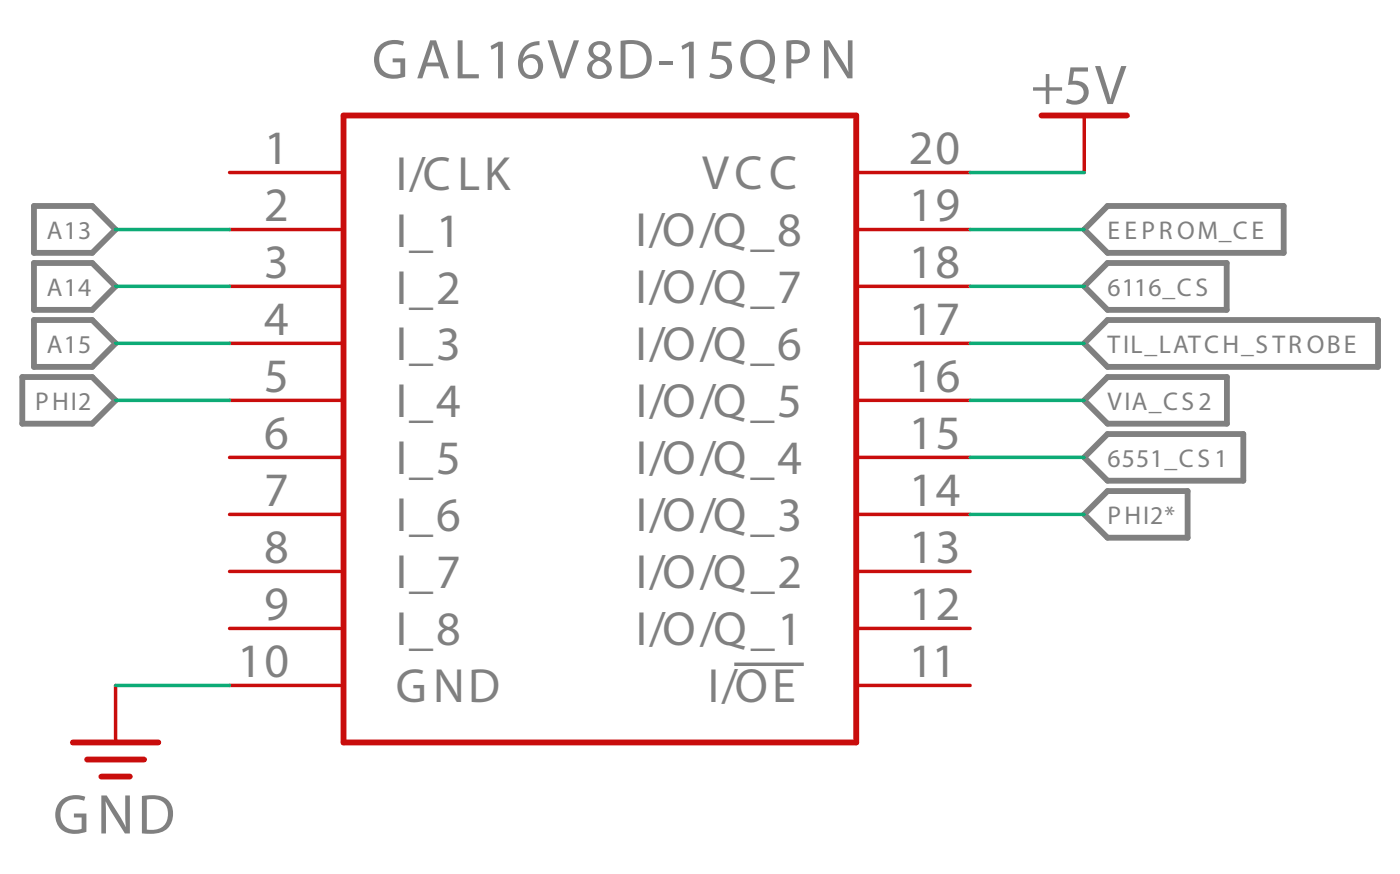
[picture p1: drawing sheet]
<svg xmlns="http://www.w3.org/2000/svg" width="137mm" height="86mm" viewBox="0 0 137 86" stroke-linecap="round" stroke-linejoin="round" font-family="sans-serif">
<!-- layer: Layer 1 -->
<path d="M72 65.1h6.8" fill="none" stroke="#808080" stroke-width=".34"/>
<path d="M2.2 37h6.8l2.3 2.2-2.3 2.3h-6.8zM3.3 20.2h5.7l2.3 2.3-2.3 2.3h-5.7zM3.3 25.8h5.7l2.3 2.3-2.3 2.3h-5.7zM3.3 31.4h5.7l2.3 2.3-2.3 2.3h-5.7zM106.3 28.1l2.3-2.3h11.7v4.6h-11.7zM106.3 33.7l2.3-2.3h26.5v4.6h-26.5zM106.3 39.2l2.3-2.2h11.7v4.5h-11.7zM108.6 20.2h17.3v4.6h-17.3l-2.3-2.3zM106.3 44.8l2.3-2.3h13.3v4.6h-13.3zM106.3 50.4l2.3-2.3h7.8v4.6h-7.8z" fill="none" stroke="#808080" stroke-width=".57"/>
<path d="M33.7 11.3h50.3v61.5h-50.3zM102.1 11.3h8.4M7.1 72.8h8.4M8.5 74.4h5.6M9.9 76.1h2.8" fill="none" stroke="#c90d0c" stroke-width=".57"/>
<g fill="none" stroke="#c90d0c" stroke-width=".34">
<path d="M22.5 16.9h11.2M84 16.9h11.1M106.3 11.3v5.6M22.5 22.5h11.2M22.5 28.1h11.2M22.5 33.7h11.2M22.5 39.2h11.2M84 22.5h11.1M84 28.1h11.1M84 33.7h11.1M84 39.2h11.1M22.5 44.8h11.2"/>
<path d="M22.5 50.4h11.2M22.5 56h11.2M84 44.8h11.1M84 50.4h11.1M84 56h11.1M11.3 67.2v5.6M22.5 61.6h11.2M22.5 67.2h11.2M84 61.6h11.1M84 67.2h11.1"/>
</g>
<path d="M95.1 16.9h11.2M11.3 22.5h11.2M11.3 28.1h11.2M11.3 33.7h11.2M11.3 39.2h11.2M95.1 22.5h11.2M95.1 28.1h11.2M95.1 33.7h11.2M95.1 39.2h11.2M95.1 44.8h11.2M95.1 50.4h11.2M11.3 67.2h11.2" fill="none" stroke="#0dab76" stroke-width=".34"/>
<g font-size="5.5" fill="#808080">
<text x="36.5" y="7.7">GAL16V8D-15QPN</text>
<text x="101.1" y="10.2">+5V</text>
<text x="5.2" y="81.7">GND</text>
</g>
<g font-size="4.7" fill="#808080">
<text x="25.9" y="16.1">1</text>
<text x="89.1" y="16.1">20</text>
<text x="25.9" y="21.7">2</text>
<text x="38.8" y="18.6">I/CLK</text>
<text x="68.8" y="18.6">VCC</text>
<text x="89.1" y="21.7">19</text>
<text x="25.9" y="27.3">3</text>
<text x="38.8" y="24.2">I_1</text>
<text x="38.8" y="29.7">I_2</text>
<text x="62.3" y="24.1">I/O/Q_8</text>
<text x="62.3" y="29.7">I/O/Q_7</text>
<text x="89.1" y="27.3">18</text>
<text x="25.9" y="32.9">4</text>
<text x="38.8" y="35.3">I_3</text>
<text x="62.3" y="35.3">I/O/Q_6</text>
<text x="89.1" y="32.9">17</text>
<text x="25.9" y="38.5">5</text>
<text x="38.8" y="40.9">I_4</text>
<text x="62.3" y="40.9">I/O/Q_5</text>
<text x="89.1" y="38.4">16</text>
<text x="25.9" y="44">6</text>
<text x="38.8" y="46.5">I_5</text>
<text x="62.3" y="46.5">I/O/Q_4</text>
<text x="89.1" y="44">15</text>
<text x="25.9" y="49.6">7</text>
<text x="38.8" y="52.1">I_6</text>
<text x="62.3" y="52.1">I/O/Q_3</text>
<text x="89.1" y="49.6">14</text>
<text x="25.9" y="55.2">8</text>
<text x="38.8" y="57.7">I_7</text>
<text x="62.3" y="57.7">I/O/Q_2</text>
<text x="89.1" y="55.2">13</text>
<text x="25.9" y="60.8">9</text>
<text x="38.8" y="63.2">I_8</text>
<text x="62.3" y="63.2">I/O/Q_1</text>
<text x="89.1" y="60.8">12</text>
<text x="23.3" y="66.4">10</text>
<text x="38.8" y="68.8">GND</text>
<text x="69.4" y="68.8">I/OE</text>
<text x="89.1" y="66.4">11</text>
</g>
<g font-size="2.5" fill="#808080">
<text x="4.6" y="23.4">A13</text>
<text x="108.6" y="23.4">E E PR OM_CE</text>
<text x="4.6" y="29">A14</text>
<text x="108.6" y="29">6116_CS</text>
<text x="4.6" y="34.6">A15</text>
<text x="108.6" y="34.6">TIL_LATCH_S TR OBE</text>
<text x="3.5" y="40.1">PHI2</text>
<text x="108.6" y="40.1">VIA_CS 2</text>
<text x="108.6" y="45.7">6551_CS 1</text>
<text x="108.6" y="51.3">PHI2*</text>
</g>
</svg>
